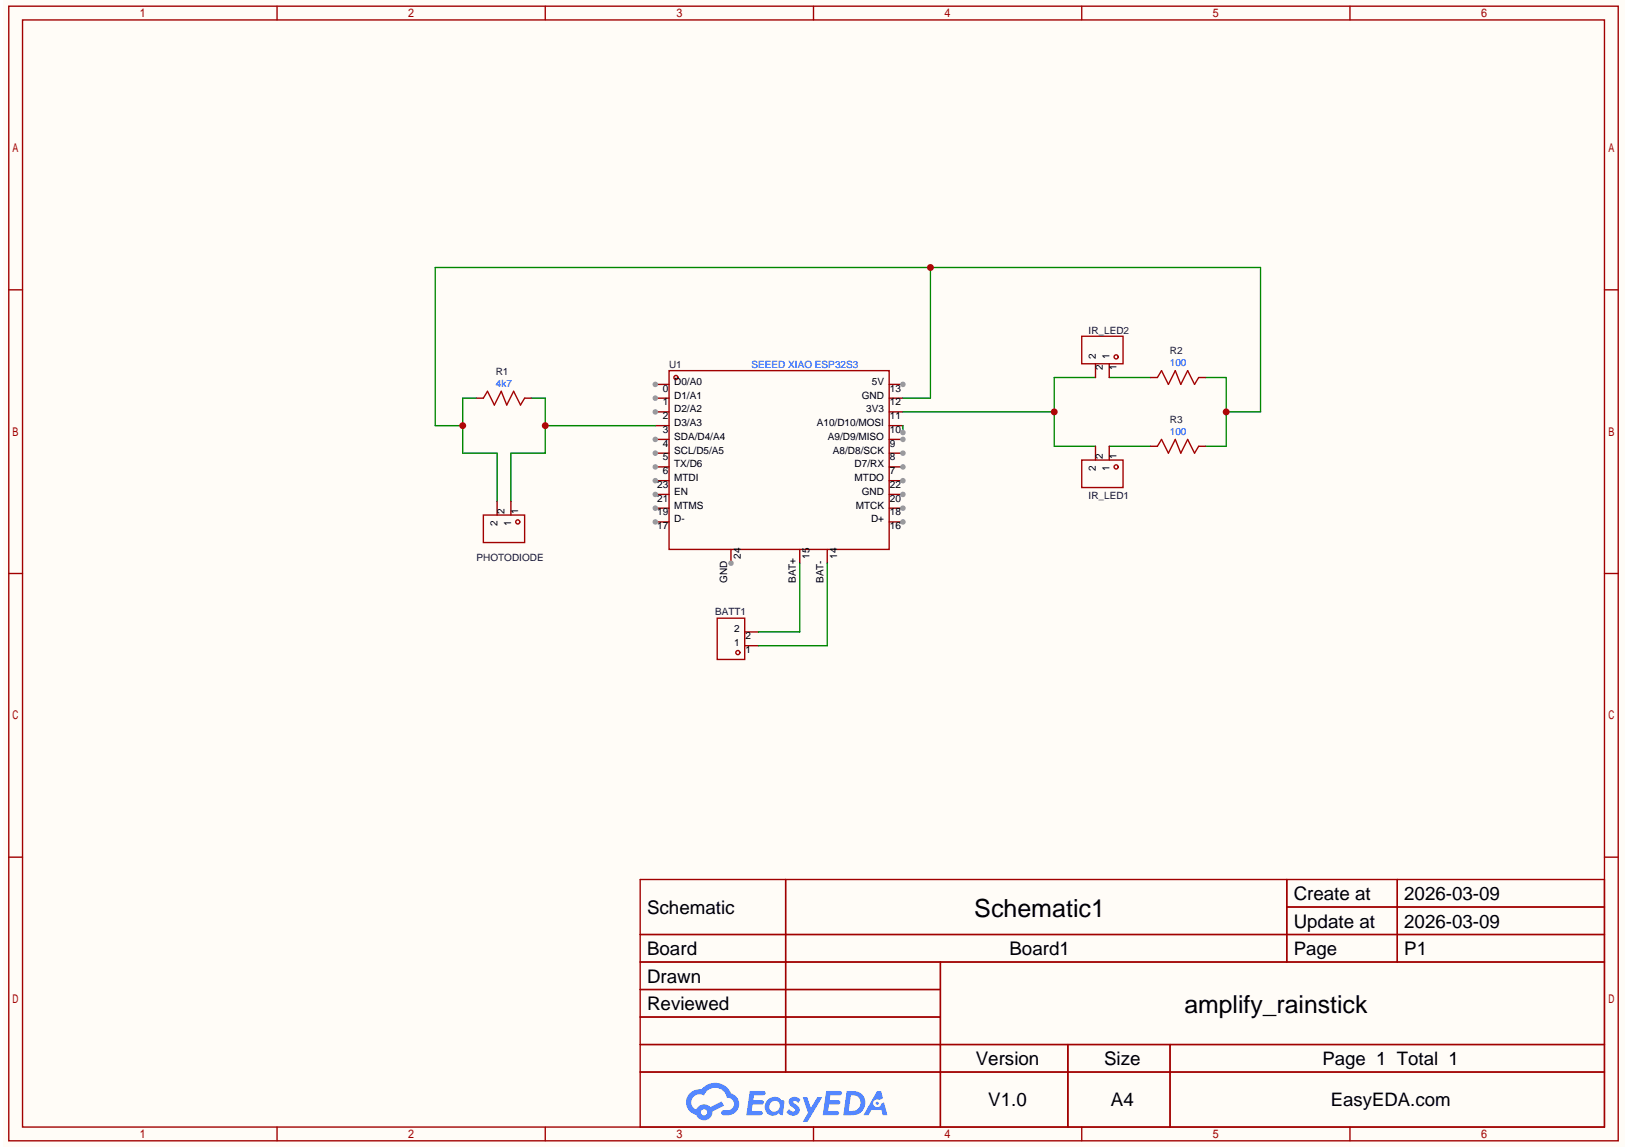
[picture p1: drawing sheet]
<svg xmlns="http://www.w3.org/2000/svg" width="297mm" height="210mm" viewBox="0 0 297 210" stroke-linecap="round" stroke-linejoin="round" font-family="sans-serif">
<path d="M.5 0h296.2v209.5h-296.2z" fill="#fffcf7"/>
<g fill="none" stroke="#a10000" stroke-width=".25">
<path d="M1.6 1.1h294v207.3h-294zM4.1 3.6h289v202.3h-289zM50.6 1.1v2.5M99.6 1.1v2.5M148.6 1.1v2.5M197.6 1.1v2.5M246.6 1.1v2.5M1.6 53h2.5M293.1 53h2.5M1.6 104.8h2.5M293.1 104.8h2.5M1.6 156.6h2.5"/>
<path d="M293.1 156.6h2.5M116.9 160.7h176.2v45.2h-176.2zM116.9 170.7h176.2M116.9 175.8h176.2M143.5 160.7v35.2M171.8 175.8v30.1M235 160.7v15.1M235 165.7h58.1M255.2 160.7v15.1M116.9 180.8h54.9M116.9 190.8h176.2M116.9 185.8h54.9"/>
<path d="M116.9 195.9h176.2M195 190.8v15.1M213.7 190.8v15.1M50.6 205.9v2.5M99.6 205.9v2.5M148.6 205.9v2.5M197.6 205.9v2.5M246.6 205.9v2.5"/>
</g>
<g fill="#5487ff">
<path d="M144.4 200.6a1.29 1.29 0 0 1 1.8 .3l-.4 .6a.54 .54 0 0 0-.9-.2l.1 .2a1.56 1.56 0 0 1 1.1 1.6 1.41 1.41 0 0 1-2.5 .1l.5-.6a.63 .63 0 0 0 .5 .5 .63 .63 0 0 0 .7-.3l-.2-.2a1.58 1.58 0 0 1-1-1.5z"/>
<path d="M146.6 200.5h.8l.7 1.9 1.2-1.9h.9l-2.7 4.4h-.9l1-1.6z"/>
<path d="M137 199.3h1.6a1.29 1.29 0 0 1 1.2 .2 .39 .39 0 0 1-.4 .6h-1.7l-.1 .9h1.6a.39 .39 0 0 1 .3 .4 .39 .39 0 0 1-.4 .4h-1.6l-.2 1.2h.8a1.22 1.22 0 0 1 1.2 .2 .39 .39 0 0 1-.4 .5h-2.6z"/>
<path d="M150.9 199.3h1.6a1.3 1.3 0 0 1 1.3 .2 .39 .39 0 0 1-.4 .6h-1.7l-.2 .9h1.7a.39 .39 0 0 1 .3 .4 .39 .39 0 0 1-.4 .4h-1.7l-.1 1.2h.8a1.22 1.22 0 0 1 1.1 .2 .39 .39 0 0 1-.3 .5h-2.6z"/>
<path d="M160.2 199.3h.7l.4 1.3-.7 .4a.74 .74 0 0 0-1.1 .3 .74 .74 0 0 0 .5 1 .74 .74 0 0 0 1-.6l.5-.3 .6 2.3h-.9l-.2-.9h-1.8l-.6 .9h-.9z"/>
<path d="M154.7 199.3l-.7 4.4h1.5a2.25 2.25 0 0 0 2.6-2.2 2.25 2.25 0 0 0-2.7-2.2zM155.4 200.1a1.48 1.48 0 0 1 1.8 1.5 1.48 1.48 0 0 1-1.9 1.4h-.3z"/>
<path d="M140.1 201a1.57 1.57 0 0 0-.2 2.2 1.57 1.57 0 0 0 2.1 .3l.2-.1 .4 .3h.4l.3-2.4-.2-.3h-.4a1.58 1.58 0 0 0-2.6 0zM140.8 201.4a.97 .97 0 0 1 1.6 .3 .97 .97 0 0 1-.8 1.4 .93 .93 0 0 1-1.1-.5 .93 .93 0 0 1 .3-1.2z"/>
<path d="M126 199.7a2.34 2.34 0 0 0 1.2 4 1.53 1.53 0 0 0 1.7 1 1.53 1.53 0 0 0 1.2-1.6l2.2-1.1-.5-.8-2.1 1.1a1.55 1.55 0 0 0-2.5 .4 1.48 1.48 0 0 1-.8-2.1 1.48 1.48 0 0 1 2.2-.5 2.2 2.2 0 0 1 2.3-1.4 2.2 2.2 0 0 1 1.9 1.9 1.15 1.15 0 0 1 1.3 1 1.15 1.15 0 0 1-1.1 1.2h-.7a.46 .46 0 0 0-.6 .4 .46 .46 0 0 0 .5 .6 2.2 2.2 0 0 0 2.2-.7 2.2 2.2 0 0 0 .4-2.3 2.13 2.13 0 0 0-1.3-1.1 3.2 3.2 0 0 0-5.4-.7l-1.1 .1zM128 203.2a.6 .6 0 0 1 1.2 0 .6 .6 0 0 1-1.2 0z"/>
<circle cx="160.2" cy="201.6" r=".28"/>
</g>
<g fill="none" stroke="#a10000" stroke-width=".25">
<path d="M122.2 67.7h40.2v32.7h-40.2z"/>
<circle cx="123.5" cy="69" r=".38"/>
</g>
<path d="M119.7 70.2h2.5" fill="none" stroke="#870000" stroke-width=".25"/>
<circle cx="119.7" cy="70.2" r=".5" fill="#999"/>
<path d="M119.7 72.7h2.5" fill="none" stroke="#870000" stroke-width=".25"/>
<circle cx="119.7" cy="72.7" r=".5" fill="#999"/>
<path d="M119.7 75.3h2.5" fill="none" stroke="#870000" stroke-width=".25"/>
<circle cx="119.7" cy="75.3" r=".5" fill="#999"/>
<path d="M119.7 77.8h2.5M119.7 80.3h2.5" fill="none" stroke="#870000" stroke-width=".25"/>
<circle cx="119.7" cy="80.3" r=".5" fill="#999"/>
<path d="M119.7 82.8h2.5" fill="none" stroke="#870000" stroke-width=".25"/>
<circle cx="119.7" cy="82.8" r=".5" fill="#999"/>
<path d="M119.7 85.3h2.5" fill="none" stroke="#870000" stroke-width=".25"/>
<circle cx="119.7" cy="85.3" r=".5" fill="#999"/>
<path d="M162.4 85.3h2.5" fill="none" stroke="#870000" stroke-width=".25"/>
<circle cx="164.9" cy="85.3" r=".5" fill="#999"/>
<path d="M162.4 82.8h2.5" fill="none" stroke="#870000" stroke-width=".25"/>
<circle cx="164.9" cy="82.8" r=".5" fill="#999"/>
<path d="M162.4 80.3h2.5" fill="none" stroke="#870000" stroke-width=".25"/>
<circle cx="164.9" cy="80.3" r=".5" fill="#999"/>
<path d="M162.4 77.8h2.5M162.4 75.3h2.5M162.4 72.7h2.5M162.4 70.2h2.5" fill="none" stroke="#870000" stroke-width=".25"/>
<circle cx="164.9" cy="70.2" r=".5" fill="#999"/>
<path d="M119.7 87.8h2.5" fill="none" stroke="#870000" stroke-width=".25"/>
<circle cx="119.7" cy="87.8" r=".5" fill="#999"/>
<path d="M162.4 87.8h2.5" fill="none" stroke="#870000" stroke-width=".25"/>
<circle cx="164.9" cy="87.8" r=".5" fill="#999"/>
<path d="M162.4 90.3h2.5" fill="none" stroke="#870000" stroke-width=".25"/>
<circle cx="164.9" cy="90.3" r=".5" fill="#999"/>
<path d="M162.4 92.8h2.5" fill="none" stroke="#870000" stroke-width=".25"/>
<circle cx="164.9" cy="92.8" r=".5" fill="#999"/>
<path d="M162.4 95.4h2.5" fill="none" stroke="#870000" stroke-width=".25"/>
<circle cx="164.9" cy="95.4" r=".5" fill="#999"/>
<path d="M133.5 100.4v2.5" fill="none" stroke="#870000" stroke-width=".25"/>
<circle cx="133.5" cy="102.9" r=".5" fill="#999"/>
<path d="M119.7 90.3h2.5" fill="none" stroke="#870000" stroke-width=".25"/>
<circle cx="119.7" cy="90.3" r=".5" fill="#999"/>
<path d="M119.7 92.8h2.5" fill="none" stroke="#870000" stroke-width=".25"/>
<circle cx="119.7" cy="92.8" r=".5" fill="#999"/>
<path d="M119.7 95.4h2.5" fill="none" stroke="#870000" stroke-width=".25"/>
<circle cx="119.7" cy="95.4" r=".5" fill="#999"/>
<path d="M136 118h2.5M136 115.5h2.5M146.1 100.4v2.5M151.1 100.4v2.5" fill="none" stroke="#870000" stroke-width=".25"/>
<g fill="none" stroke="#a10000" stroke-width=".25">
<path d="M131 112.9h5v7.6h-5z"/>
<circle cx="134.8" cy="119.2" r=".38"/>
</g>
<path d="M164.9 77.8v1.2M146.1 102.9v12.6h-7.6M151.1 102.9v15.1h-12.6" fill="none" stroke="#008700" stroke-width=".25"/>
<circle cx="164.9" cy="79" r=".5" fill="#999"/>
<path d="M97.1 72.7h2.5v10.1h-6.3v8.8M99.6 77.8h20.1" fill="none" stroke="#008700" stroke-width=".25"/>
<circle cx="99.6" cy="77.8" r=".63" fill="#c00"/>
<path d="M169.9 48.9v23.8h-5M87 72.7h-2.5v10.1h6.3v8.8M220.2 69h3.8v12.5h-3.8M224 75.3h6.2v-26.4h-150.7v28.9h5" fill="none" stroke="#008700" stroke-width=".25"/>
<g fill="#c00">
<circle cx="84.5" cy="77.8" r=".63"/>
<circle cx="169.9" cy="48.9" r=".63"/>
<circle cx="224" cy="75.3" r=".63"/>
</g>
<path d="M164.9 75.3h27.7M200.1 69h-7.5v12.5h7.5" fill="none" stroke="#008700" stroke-width=".25"/>
<circle cx="192.6" cy="75.3" r=".63" fill="#c00"/>
<path d="M202.6 69h7.5M202.6 81.5h7.5" fill="none" stroke="#008700" stroke-width=".25"/>
<g fill="none" stroke="#a10000" stroke-width=".25">
<path d="M88.3 72.7l.7-1.2 1.3 2.5 1.3-2.5 1 2.5 1.2-2.5 1.3 2.5 .7-1.3M197.6 61.4h7.5v5.1h-7.5zM211.4 69l.8-1.3 1.2 2.5 1.3-2.5 1 2.5 1.2-2.5 1.3 2.5 .7-1.2M88.3 94.1h7.5v5h-7.5zM197.6 84h7.5v5.1h-7.5zM211.4 81.5l.8-1.2 1.2 2.5 1.3-2.5 1 2.5 1.2-2.5 1.3 2.5 .7-1.3"/>
<circle cx="203.9" cy="65.2" r=".38"/>
<circle cx="94.6" cy="95.4" r=".38"/>
<circle cx="203.9" cy="85.3" r=".38"/>
</g>
<path d="M87 72.7h1.3M95.8 72.7h1.3M200.1 66.5v2.5M202.6 66.5v2.5M210.1 69h1.3M218.9 69h1.3M90.8 91.6v2.5M93.3 91.6v2.5M200.1 81.5v2.5M202.6 81.5v2.5M210.1 81.5h1.3M218.9 81.5h1.3" fill="none" stroke="#870000" stroke-width=".25"/>
<text font-size="4.6" x="178" y="167.5">Schematic1</text>
<text font-size="4.5" x="216.3" y="185.1">amplify_rainstick</text>
<g font-size="3.4">
<text x="118.2" y="167">Schematic</text>
<text x="236.3" y="164.4">Create at</text>
<text x="256.5" y="164.4">2026-03-09</text>
<text x="236.3" y="169.5">Update at</text>
<text x="256.5" y="169.5">2026-03-09</text>
<text x="118.2" y="174.5">Board</text>
<text x="118.2" y="179.5">Drawn</text>
<text x="184.4" y="174.5">Board1</text>
<text x="236.3" y="174.5">Page</text>
<text x="256.5" y="174.5">P1</text>
<text x="118.2" y="184.5">Reviewed</text>
<text x="178.2" y="194.6">Version</text>
<text x="201.7" y="194.6">Size</text>
<text x="241.6" y="194.6">Page 1 Total 1</text>
<text x="180.5" y="202.1">V1.0</text>
<text x="202.9" y="202.1">A4</text>
<text x="243.1" y="202.1">EasyEDA.com</text>
</g>
<g font-size="1.8" fill="#000080">
<text x="198.8" y="61">IR_LED2</text>
<text x="213.7" y="64.7">R2</text>
<text x="90.6" y="68.4">R1</text>
<text x="122.2" y="67.3">U1</text>
<text x="213.7" y="77.2">R3</text>
<text x="198.8" y="91.1">IR_LED1</text>
<text x="87" y="102.4">PHOTODIODE</text>
<text x="130.6" y="112.4">BATT1</text>
</g>
<g font-size="1.8">
<text x="200.2" y="65.5" transform="rotate(-90 200.2 65.5)">2</text>
<text x="202.7" y="65.5" transform="rotate(-90 202.7 65.5)">1</text>
<text x="121.1" y="71.5">0</text>
<text x="123.1" y="70.3">D0/A0</text>
<text x="159.2" y="70.3">5V</text>
<text x="162.5" y="71.5">13</text>
<text x="201.4" y="67.6" transform="rotate(-90 201.4 67.6)">2</text>
<text x="203.9" y="67.6" transform="rotate(-90 203.9 67.6)">1</text>
<text x="121.1" y="74.1">1</text>
<text x="121.1" y="76.6">2</text>
<text x="123.1" y="72.8">D1/A1</text>
<text x="123.1" y="75.3">D2/A2</text>
<text x="123.1" y="77.8">D3/A3</text>
<text x="149.2" y="77.8">A10/D10/MOSI</text>
<text x="157.4" y="72.8">GND</text>
<text x="158.2" y="75.3">3V3</text>
<text x="162.5" y="76.6">11</text>
<text x="162.5" y="74.1">12</text>
<text x="121.1" y="79.1">3</text>
<text x="121.1" y="81.6">4</text>
<text x="123.1" y="80.3">SDA/D4/A4</text>
<text x="123.1" y="82.9">SCL/D5/A5</text>
<text x="151.2" y="80.3">A9/D9/MISO</text>
<text x="152.1" y="82.9">A8/D8/SCK</text>
<text x="162.5" y="81.6">9</text>
<text x="162.5" y="79.1">10</text>
<text x="201.4" y="83.9" transform="rotate(-90 201.4 83.9)">2</text>
<text x="203.9" y="83.9" transform="rotate(-90 203.9 83.9)">1</text>
<text x="120.1" y="89.1">23</text>
<text x="121.1" y="84.1">5</text>
<text x="121.1" y="86.6">6</text>
<text x="123.1" y="85.4">TX/D6</text>
<text x="123.1" y="87.9">MTDI</text>
<text x="156.1" y="85.4">D7/RX</text>
<text x="156.1" y="87.9">MTDO</text>
<text x="162.5" y="86.6">7</text>
<text x="162.5" y="84.1">8</text>
<text x="162.5" y="89.1">22</text>
<text x="200.2" y="86" transform="rotate(-90 200.2 86)">2</text>
<text x="202.7" y="86" transform="rotate(-90 202.7 86)">1</text>
<text x="92.1" y="94" transform="rotate(-90 92.1 94)">2</text>
<text x="94.6" y="94" transform="rotate(-90 94.6 94)">1</text>
<text x="120.1" y="91.7">21</text>
<text x="120.1" y="94.2">19</text>
<text x="123.1" y="90.4">EN</text>
<text x="123.1" y="92.9">MTMS</text>
<text x="123.1" y="95.4">D-</text>
<text x="156.3" y="92.9">MTCK</text>
<text x="157.4" y="90.4">GND</text>
<text x="159.1" y="95.4">D+</text>
<text x="162.5" y="91.7">20</text>
<text x="162.5" y="94.2">18</text>
<text x="90.9" y="96" transform="rotate(-90 90.9 96)">2</text>
<text x="93.4" y="96" transform="rotate(-90 93.4 96)">1</text>
<text x="120.1" y="96.7">17</text>
<text x="162.5" y="96.7">16</text>
<text x="132.8" y="106.5" transform="rotate(-90 132.8 106.5)">GND</text>
<text x="135.3" y="102.1" transform="rotate(-90 135.3 102.1)">24</text>
<text x="145.4" y="106.5" transform="rotate(-90 145.4 106.5)">BAT+</text>
<text x="147.9" y="102.1" transform="rotate(-90 147.9 102.1)">15</text>
<text x="150.4" y="106.5" transform="rotate(-90 150.4 106.5)">BAT-</text>
<text x="152.9" y="102.1" transform="rotate(-90 152.9 102.1)">14</text>
<text x="134.1" y="118">1</text>
<text x="134.1" y="115.5">2</text>
<text x="136.2" y="119.3">1</text>
<text x="136.2" y="116.8">2</text>
</g>
<g font-size="1.8" fill="#00f">
<text x="90.6" y="70.6">4k7</text>
<text x="137.3" y="67.3">SEEED XIAO ESP32S3</text>
<text x="213.7" y="66.8">100</text>
<text x="213.7" y="79.4">100</text>
</g>
</svg>
